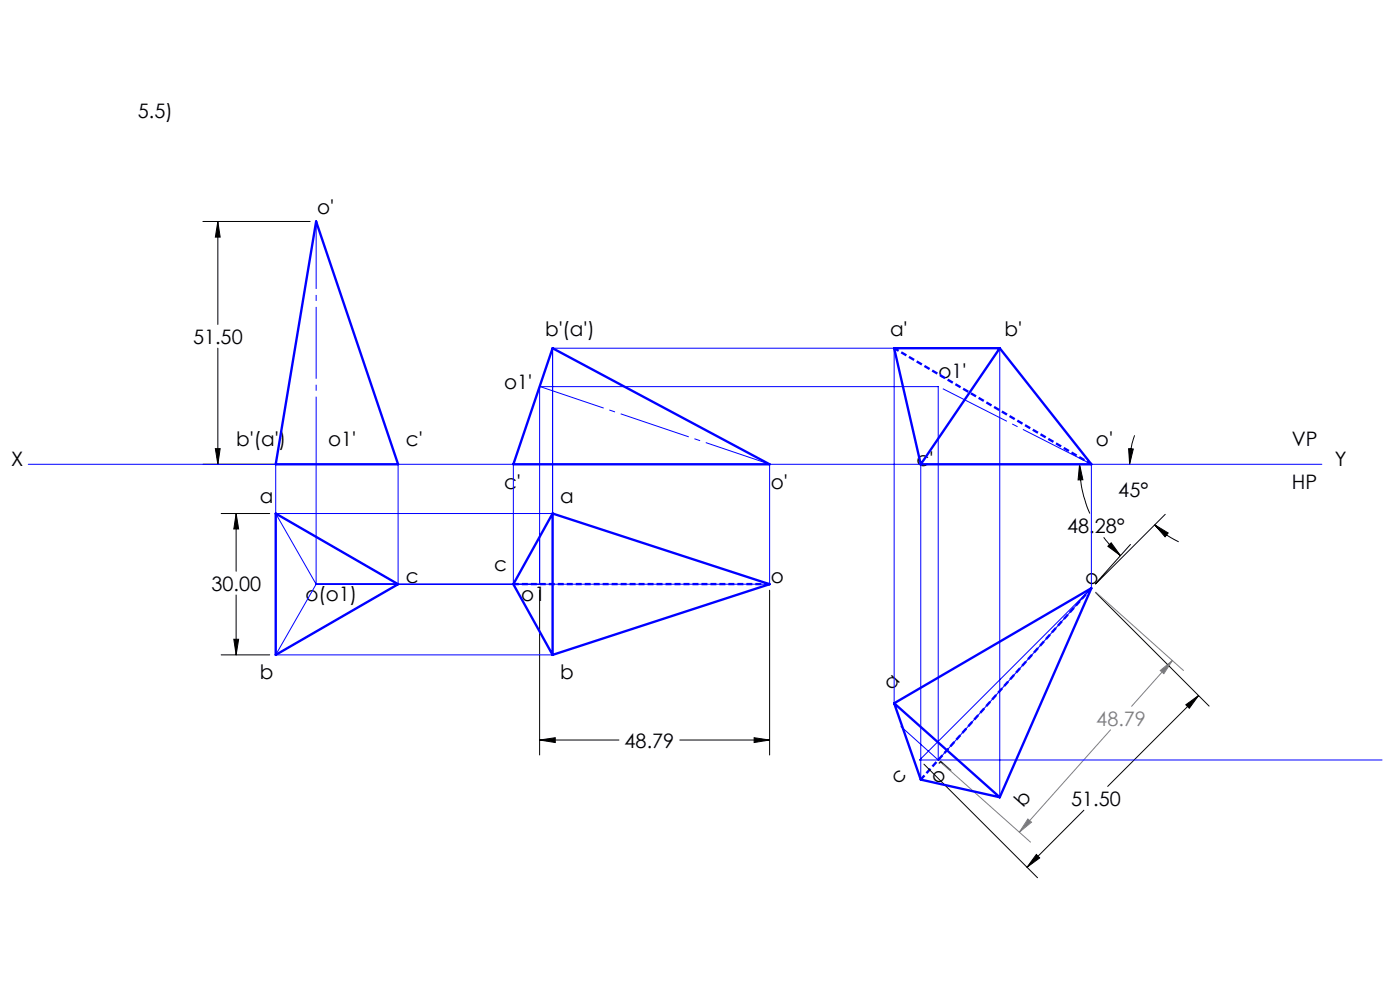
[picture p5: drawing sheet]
<svg xmlns="http://www.w3.org/2000/svg" width="297mm" height="210mm" viewBox="0 0 297 210" stroke-linecap="round" stroke-linejoin="round" font-family="sans-serif">
<g fill="none" stroke="#000" stroke-width=".21">
<path d="M43 47h22.8M46.2 47v21.8M46.2 47l.5 3.3h-1zM46.2 73.9v24.6M43 98.5h22.8M45.7 95.2h1l-.5 3.3zM229 98.5l.7 3.3h-1zM229 98.5a25.1 25.1 0 0 0 2.2 10.4M239.4 95.2h1l-.8 3.3zM240.7 92.3a17.2 17.2 0 0 0-1.1 6.2M46.9 108.9h10.3M50.1 108.9v12.3"/>
<path d="M50.1 108.9l.5 3.3h-1zM234.1 114l1.3 1.5 2.3 2.4M235.7 115.1l2 2.8-2.7-2zM239.8 115.5l-7.4 8.3M245 111.3l2.8 1.8-.6 .8zM245 111.3a16.1 16.1 0 0 0 5 3.6M247.2 109.1l-14.8 14.8M46.9 138.9h10.3M49.6 135.6h1l-.5 3.3zM50.1 126.2v12.7M114.5 125.2v35M163.3 125.2v35"/>
<path d="M232.4 125.7l24.1 24.1M114.5 157h16.8M114.5 157l3.3-.5v1zM144.2 157h19.1M160 156.5l3.3 .5-3.3 .5zM251.6 149.5l2.7-2-2 2.7zM254.3 147.5l-19.3 19.3M196 162.1l24.1 24.1M229.9 171.9l-12 12.1M219.9 181.2l.7 .8-2.7 2z"/>
</g>
<path d="M232.5 125.6l18.6 16.6M235.6 154.8l-19.3 21.7M246.1 142.2l2.6-2.1-1.8 2.8zM248.7 140.1l-8.6 9.7M200 162.1l18.6 16.5M218.1 173.7l.7 .7-2.5 2.1z" fill="none" stroke="#808080" stroke-width=".21"/>
<path d="M67.1 98.5v-51.5M114.5 82l48.8 16.5" fill="none" stroke="#00f" stroke-width=".21" stroke-dasharray="15.2 1.3 1.3 1.3" stroke-dashoffset=".9" stroke-linecap="butt"/>
<path d="M199.1 82l32.4 16.5" fill="none" stroke="#00f" stroke-width=".21" stroke-dasharray="15.2 1.3 1.3 1.3" stroke-dashoffset="-1.1" stroke-linecap="butt"/>
<path d="M163.3 123.9h-54.4M231.5 124.8l-36.1 40.5" fill="none" stroke="#00f" stroke-width=".5" stroke-dasharray="1.3 .6" stroke-dashoffset=".1" stroke-linecap="butt"/>
<path d="M189.7 73.9l41.8 24.6" fill="none" stroke="#00f" stroke-width=".5" stroke-dasharray="1.3 .6" stroke-dashoffset=".2" stroke-linecap="butt"/>
<g fill="none" stroke="#00f" stroke-width=".21">
<path d="M189.7 73.9v75.3M6 98.5h274.4M58.5 98.5v40.4M67.1 98.5v25.4M84.5 98.5v25.4M108.9 98.5v25.4M163.3 98.5v25.4h-96.2M195.3 98.5v66.9M231.5 98.5v26.3M58.5 108.9l26 15M58.5 108.9l8.6 15M58.5 108.9h58.7"/>
<path d="M58.5 138.9h58.7v-65h94.9v95.2M67.1 123.9l-8.6 15M84.5 123.9l-26 15M114.5 123.9v-41.9h84.5v79.2M231.5 124.8l-36.4 36.4h98.1M231.5 124.8l-32.5 36.4M191.1 154.1l7.9 7.1"/>
</g>
<path d="M67.1 47l17.4 51.5h-26zM117.2 73.9l46.1 24.6h-54.4zM212.1 73.9l19.4 24.6h-36.2M212.1 73.9h-22.4l5.6 24.6M212.1 73.9l-16.8 24.6M58.5 108.9l26 15-26 15zM117.2 108.9l-8.3 15 8.3 15M117.2 108.9l46.1 15-46.1 15M117.2 108.9v30M189.7 149.2l41.8-24.4-19.4 44.3M189.7 149.2l22.4 19.9M189.7 149.2l5.6 16.2 16.8 3.7" fill="none" stroke="#00f" stroke-width=".5"/>
<path d="M50.1 108.9l.5 3.3h-1zM49.6 135.6h1l-.5 3.3zM46.2 47l.5 3.3h-1zM45.7 95.2h1l-.5 3.3zM239.4 95.2h1l-.8 3.3zM245 111.3l2.8 1.8-.6 .8zM251.6 149.5l2.7-2-2 2.7zM219.9 181.2l.7 .8-2.7 2zM160 156.5l3.3 .5-3.3 .5zM114.5 157l3.3-.5v1zM229 98.5l.7 3.3h-1zM235.7 115.1l2 2.8-2.7-2z" fill="#000"/>
<path d="M246.1 142.2l2.6-2.1-1.8 2.8zM218.1 173.7l.7 .7-2.5 2.1z" fill="#808080"/>
<g font-size="4.2">
<text x="29.2" y="25.1">5.5)</text>
<text x="67.3" y="45.4">o'</text>
<text x="115.6" y="71.3">b'(a')</text>
<text x="188.8" y="71.3">a'</text>
<text x="213.1" y="71.3">b'</text>
<text x="40.9" y="72.9">51.50</text>
<text x="106.9" y="82.5">o1'</text>
<text x="199.1" y="80.1">o1'</text>
<text x="50.1" y="94.6">b'(a')</text>
<text x="69.6" y="94.6">o1'</text>
<text x="86.1" y="94.6">c'</text>
<text x="232.5" y="94.6">o'</text>
<text x="274" y="94.6">VP</text>
<text x="2.3" y="98.8">X</text>
<text x="194.4" y="98.7">c'</text>
<text x="283.2" y="98.8">Y</text>
<text x="55.2" y="106.8">a</text>
<text x="106.9" y="103.8">c'</text>
<text x="118.8" y="106.8">a</text>
<text x="163.5" y="103.8">o'</text>
<text x="237.2" y="105.4">45°</text>
<text x="274" y="103.8">HP</text>
<text x="226.4" y="113">48.28°</text>
<text x="44.8" y="125.3">30.00</text>
<text x="86.1" y="123.7">c</text>
<text x="104.9" y="121.2">c</text>
<text x="163.5" y="123.7">o</text>
<text x="231.5" y="124.4" transform="rotate(-48 231.5 124.4)">o</text>
<text x="64.8" y="127.4">o(o1)</text>
<text x="110.6" y="127.4">o1</text>
<text x="55.2" y="144.1">b</text>
<text x="118.8" y="144.1">b</text>
<text x="189.2" y="146.5" transform="rotate(-48 189.2 146.5)">a</text>
<text x="132.5" y="158.6">48.79</text>
<text x="190.6" y="166.6" transform="rotate(-48 190.6 166.6)">c</text>
<text x="199.1" y="166.4" transform="rotate(-48 199.1 166.4)">o1</text>
<text x="217" y="171.4" transform="rotate(-48 217 171.4)">b</text>
<text x="227.2" y="170.9">51.50</text>
</g>
<text font-size="4.2" fill="#808080" x="232.6" y="153.9">48.79</text>
</svg>
